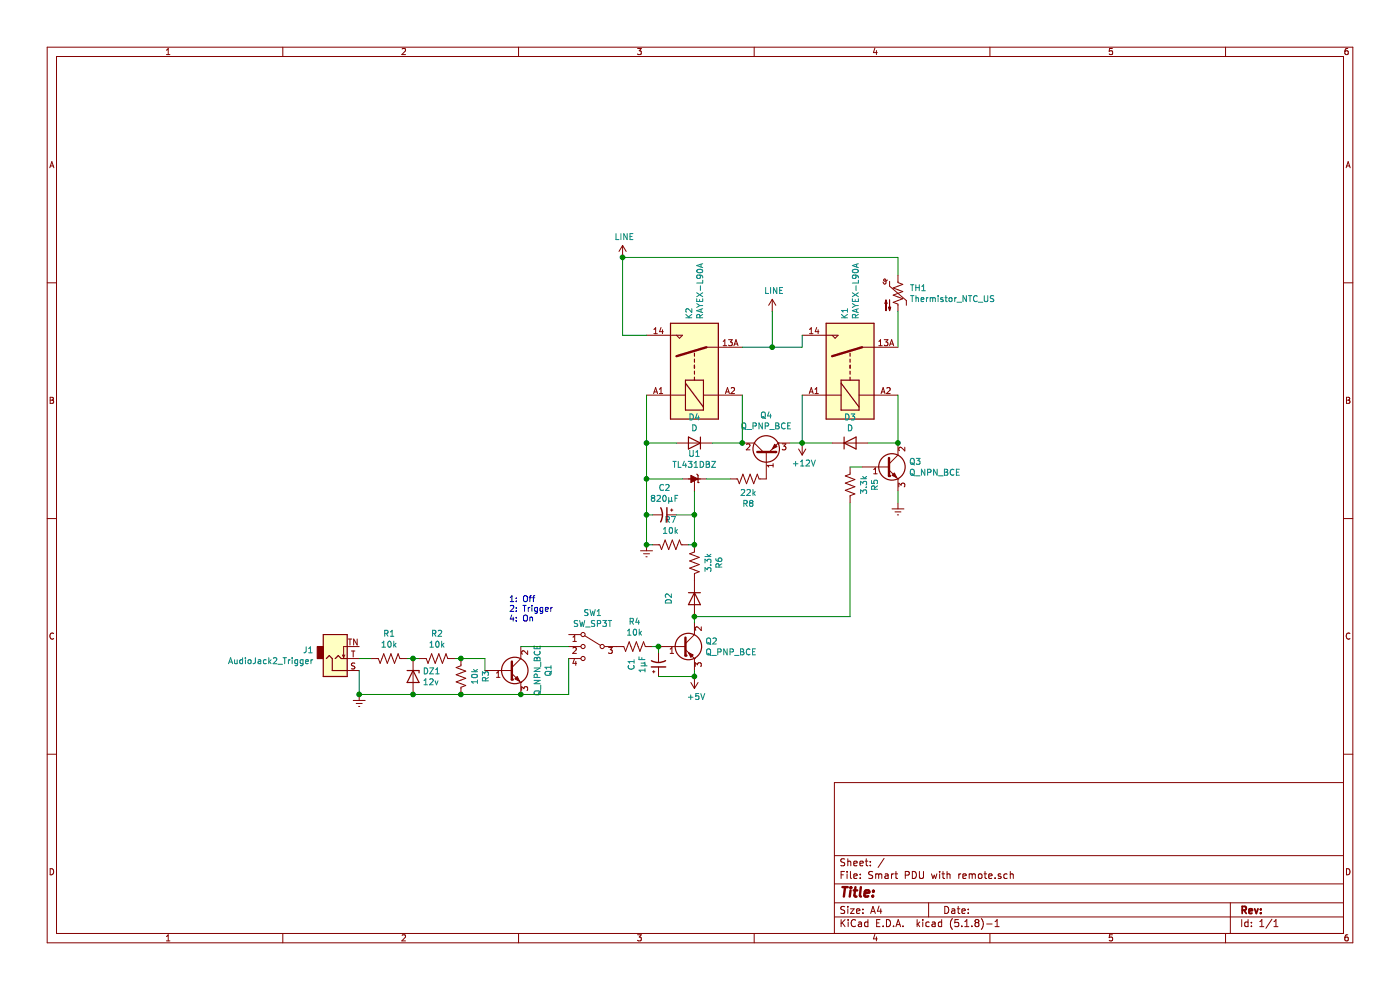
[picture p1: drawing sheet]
EESchema Schematic File Version 4
EELAYER 30 0
EELAYER END
$Descr A4 11693 8268
encoding utf-8
Sheet 1 1
Title ""
Date ""
Rev ""
Comp ""
Comment1 ""
Comment2 ""
Comment3 ""
Comment4 ""
$EndDescr
$Comp
L Relay:RAYEX-L90A K2
U 1 1
P 5800 3100
F 0 "K2" H 6230 3146 50  0000 L CNN
F 1 "RAYEX-L90A" H 6230 3055 50  0000 L CNN
F 2 "Relay_THT:Relay_SPST_RAYEX-L90A" H 6250 3050 50  0001 L CNN
F 3 "https://a3.sofastcdn.com/attachment/7jioKBjnRiiSrjrjknRiwS77gwbf3zmp/L90-SERIES.pdf" H 6500 2950 50  0001 L CNN
	1    5800 3100
	0    -1   -1   0   
$EndComp
$Comp
L Device:Thermistor_NTC_US TH1
U 1 1
P 7500 2450
F 0 "TH1" H 7597 2496 50  0000 L CNN
F 1 "Thermistor_NTC_US" H 7597 2405 50  0000 L CNN
F 2 "" H 7500 2500 50  0001 C CNN
F 3 "~" H 7500 2500 50  0001 C CNN
	1    7500 2450
	1    0    0    -1  
$EndComp
$Comp
L power:LINE #PWR?
U 1 1
P 5200 2150
F 0 "#PWR?" H 5200 2000 50  0001 C CNN
F 1 "LINE" H 5215 2323 50  0000 C CNN
F 2 "" H 5200 2150 50  0001 C CNN
F 3 "" H 5200 2150 50  0001 C CNN
	1    5200 2150
	1    0    0    -1  
$EndComp
$Comp
L Device:D D4
U 1 1
P 5800 3700
F 0 "D4" H 5800 3917 50  0000 C CNN
F 1 "D" H 5800 3826 50  0000 C CNN
F 2 "" H 5800 3700 50  0001 C CNN
F 3 "~" H 5800 3700 50  0001 C CNN
	1    5800 3700
	-1   0    0    -1  
$EndComp
$Comp
L Device:D D3
U 1 1
P 7100 3700
F 0 "D3" H 7100 3917 50  0000 C CNN
F 1 "D" H 7100 3826 50  0000 C CNN
F 2 "" H 7100 3700 50  0001 C CNN
F 3 "~" H 7100 3700 50  0001 C CNN
	1    7100 3700
	1    0    0    -1  
$EndComp
Wire Wire Line
	7250 3700 7500 3700
$Comp
L power:+12V #PWR?
U 1 1
P 6700 3700
F 0 "#PWR?" H 6700 3550 50  0001 C CNN
F 1 "+12V" H 6715 3873 50  0000 C CNN
F 2 "" H 6700 3700 50  0001 C CNN
F 3 "" H 6700 3700 50  0001 C CNN
	1    6700 3700
	1    0    0    1   
$EndComp
$Comp
L Connector:AudioJack2_SwitchT J1
U 1 1
P 2800 5500
F 0 "J1" H 2620 5433 50  0000 R CNN
F 1 "AudioJack2_Trigger" H 2620 5524 50  0000 R CNN
F 2 "" H 2800 5500 50  0001 C CNN
F 3 "~" H 2800 5500 50  0001 C CNN
	1    2800 5500
	1    0    0    1   
$EndComp
$Comp
L power:Earth #PWR?
U 1 1
P 3000 5800
F 0 "#PWR?" H 3000 5550 50  0001 C CNN
F 1 "Earth" H 3000 5650 50  0001 C CNN
F 2 "" H 3000 5800 50  0001 C CNN
F 3 "~" H 3000 5800 50  0001 C CNN
	1    3000 5800
	1    0    0    -1  
$EndComp
Wire Wire Line
	3000 5500 3100 5500
$Comp
L Device:R_US R2
U 1 1
P 3650 5500
F 0 "R2" V 3855 5500 50  0000 C CNN
F 1 "10k" V 3764 5500 50  0000 C CNN
F 2 "" V 3690 5490 50  0001 C CNN
F 3 "~" H 3650 5500 50  0001 C CNN
	1    3650 5500
	0    1    -1   0   
$EndComp
$Comp
L Device:Q_NPN_BCE Q1
U 1 1
P 4250 5600
F 0 "Q1" V 4578 5600 50  0000 C CNN
F 1 "Q_NPN_BCE" V 4487 5600 50  0000 C CNN
F 2 "" H 4450 5700 50  0001 C CNN
F 3 "~" H 4250 5600 50  0001 C CNN
	1    4250 5600
	1    0    0    -1  
$EndComp
Connection ~ 3000 5800
$Comp
L Device:R_US R4
U 1 1
P 5300 5400
F 0 "R4" V 5505 5400 50  0000 C CNN
F 1 "10k" V 5414 5400 50  0000 C CNN
F 2 "" V 5340 5390 50  0001 C CNN
F 3 "~" H 5300 5400 50  0001 C CNN
	1    5300 5400
	0    1    -1   0   
$EndComp
$Comp
L Switch:SW_SP3T SW1
U 1 1
P 4950 5400
F 0 "SW1" H 4950 5683 50  0000 C CNN
F 1 "SW_SP3T" H 4950 5592 50  0000 C CNN
F 2 "" H 4325 5575 50  0001 C CNN
F 3 "~" H 4325 5575 50  0001 C CNN
	1    4950 5400
	-1   0    0    -1  
$EndComp
Wire Wire Line
	4750 5400 4350 5400
Text Notes 4250 5200 0    50   ~ 0
1: Off\n2: Trigger\n4: On
Wire Wire Line
	4350 5800 4750 5800
Wire Wire Line
	4750 5800 4750 5500
Connection ~ 4350 5800
$Comp
L power:+5V #PWR?
U 1 1
P 5800 5650
F 0 "#PWR?" H 5800 5500 50  0001 C CNN
F 1 "+5V" H 5815 5823 50  0000 C CNN
F 2 "" H 5800 5650 50  0001 C CNN
F 3 "" H 5800 5650 50  0001 C CNN
	1    5800 5650
	1    0    0    1   
$EndComp
$Comp
L Relay:RAYEX-L90A K1
U 1 1
P 7100 3100
F 0 "K1" H 7530 3146 50  0000 L CNN
F 1 "RAYEX-L90A" H 7530 3055 50  0000 L CNN
F 2 "Relay_THT:Relay_SPST_RAYEX-L90A" H 7550 3050 50  0001 L CNN
F 3 "https://a3.sofastcdn.com/attachment/7jioKBjnRiiSrjrjknRiwS77gwbf3zmp/L90-SERIES.pdf" H 7800 2950 50  0001 L CNN
	1    7100 3100
	0    -1   -1   0   
$EndComp
Wire Wire Line
	7500 2150 5200 2150
Wire Wire Line
	7500 3300 7500 3700
Wire Wire Line
	3400 5500 3450 5500
$Comp
L Device:R_US R1
U 1 1
P 3250 5500
F 0 "R1" V 3455 5500 50  0000 C CNN
F 1 "10k" V 3364 5500 50  0000 C CNN
F 2 "" V 3290 5490 50  0001 C CNN
F 3 "~" H 3250 5500 50  0001 C CNN
	1    3250 5500
	0    1    -1   0   
$EndComp
$Comp
L Device:D_Zener DZ1
U 1 1
P 3450 5650
F 0 "DZ1" V 3404 5730 50  0000 L CNN
F 1 "12v" V 3495 5730 50  0000 L CNN
F 2 "" H 3450 5650 50  0001 C CNN
F 3 "~" H 3450 5650 50  0001 C CNN
	1    3450 5650
	0    1    1    0   
$EndComp
Wire Wire Line
	3000 5800 3450 5800
Connection ~ 3450 5500
Connection ~ 3450 5800
$Comp
L Device:R_US R3
U 1 1
P 3850 5650
F 0 "R3" V 4055 5650 50  0000 C CNN
F 1 "10k" V 3964 5650 50  0000 C CNN
F 2 "" V 3890 5640 50  0001 C CNN
F 3 "~" H 3850 5650 50  0001 C CNN
	1    3850 5650
	1    0    0    1   
$EndComp
Connection ~ 3850 5800
Wire Wire Line
	3850 5800 4350 5800
Wire Wire Line
	3800 5500 3850 5500
Wire Wire Line
	4050 5500 4050 5600
Wire Wire Line
	4050 5500 3850 5500
Connection ~ 3850 5500
$Comp
L Device:Q_PNP_BCE Q4
U 1 1
P 6400 3800
F 0 "Q4" V 6728 3800 50  0000 C CNN
F 1 "Q_PNP_BCE" V 6637 3800 50  0000 C CNN
F 2 "" H 6600 3900 50  0001 C CNN
F 3 "~" H 6400 3800 50  0001 C CNN
	1    6400 3800
	0    -1   -1   0   
$EndComp
$Comp
L Device:Q_NPN_BCE Q3
U 1 1
P 7400 3900
F 0 "Q3" H 7591 3946 50  0000 L CNN
F 1 "Q_NPN_BCE" H 7591 3855 50  0000 L CNN
F 2 "" H 7600 4000 50  0001 C CNN
F 3 "~" H 7400 3900 50  0001 C CNN
	1    7400 3900
	1    0    0    -1  
$EndComp
Connection ~ 7500 3700
$Comp
L Device:R_US R5
U 1 1
P 7100 4050
F 0 "R5" V 7305 4050 50  0000 C CNN
F 1 "3.3k" V 7214 4050 50  0000 C CNN
F 2 "" V 7140 4040 50  0001 C CNN
F 3 "~" H 7100 4050 50  0001 C CNN
	1    7100 4050
	1    0    0    1   
$EndComp
$Comp
L Device:R_US R8
U 1 1
P 6250 4000
F 0 "R8" V 6455 4000 50  0000 C CNN
F 1 "22k" V 6364 4000 50  0000 C CNN
F 2 "" V 6290 3990 50  0001 C CNN
F 3 "~" H 6250 4000 50  0001 C CNN
	1    6250 4000
	0    -1   1    0   
$EndComp
Wire Wire Line
	6950 3700 6700 3700
Wire Wire Line
	6700 3300 6700 3700
Connection ~ 6700 3700
Wire Wire Line
	6600 3700 6700 3700
Wire Wire Line
	6200 3700 6200 3300
Wire Wire Line
	6200 3700 5950 3700
Connection ~ 6200 3700
Wire Wire Line
	5650 3700 5400 3700
Wire Wire Line
	5400 3700 5400 3300
Wire Wire Line
	5200 2800 5400 2800
Wire Wire Line
	6700 2900 6700 2800
$Comp
L Reference_Voltage:TL431DBZ U1
U 1 1
P 5800 4000
F 0 "U1" H 5800 3793 50  0000 C CNN
F 1 "TL431DBZ" H 5800 3884 50  0000 C CNN
F 2 "Package_TO_SOT_SMD:SOT-23" H 5800 3850 50  0001 C CIN
F 3 "http://www.ti.com/lit/ds/symlink/tl431.pdf" H 5800 4000 50  0001 C CIN
	1    5800 4000
	1    0    0    1   
$EndComp
Wire Wire Line
	6100 4000 5900 4000
Wire Wire Line
	5700 4000 5400 4000
Wire Wire Line
	5400 4000 5400 3700
Connection ~ 5400 3700
$Comp
L Device:CP1_Small C2
U 1 1
P 5550 4300
F 0 "C2" V 5322 4300 50  0000 C CNN
F 1 "820μF" V 5413 4300 50  0000 C CNN
F 2 "" H 5550 4300 50  0001 C CNN
F 3 "~" H 5550 4300 50  0001 C CNN
	1    5550 4300
	0    1    1    0   
$EndComp
Wire Wire Line
	5650 4300 5800 4300
Wire Wire Line
	5800 4300 5800 4100
Wire Wire Line
	5450 4300 5400 4300
Connection ~ 5400 4000
$Comp
L Device:R_US R7
U 1 1
P 5600 4550
F 0 "R7" V 5805 4550 50  0000 C CNN
F 1 "10k" V 5714 4550 50  0000 C CNN
F 2 "" V 5640 4540 50  0001 C CNN
F 3 "~" H 5600 4550 50  0001 C CNN
	1    5600 4550
	0    1    -1   0   
$EndComp
Wire Wire Line
	5800 4300 5800 4550
Wire Wire Line
	5800 4550 5750 4550
Connection ~ 5800 4300
Wire Wire Line
	5400 4300 5400 4550
Wire Wire Line
	5400 4550 5450 4550
Connection ~ 5400 4300
$Comp
L Device:R_US R6
U 1 1
P 5800 4700
F 0 "R6" V 6005 4700 50  0000 C CNN
F 1 "3.3k" V 5914 4700 50  0000 C CNN
F 2 "" V 5840 4690 50  0001 C CNN
F 3 "~" H 5800 4700 50  0001 C CNN
	1    5800 4700
	1    0    0    1   
$EndComp
Connection ~ 5800 4550
Wire Wire Line
	7100 5150 5800 5150
Wire Wire Line
	7100 4200 7100 5150
Wire Wire Line
	7500 4100 7500 4200
Wire Wire Line
	5400 4000 5400 4300
$Comp
L power:Earth #PWR?
U 1 1
P 7500 4200
F 0 "#PWR?" H 7500 3950 50  0001 C CNN
F 1 "Earth" H 7500 4050 50  0001 C CNN
F 2 "" H 7500 4200 50  0001 C CNN
F 3 "~" H 7500 4200 50  0001 C CNN
	1    7500 4200
	1    0    0    -1  
$EndComp
$Comp
L power:Earth #PWR?
U 1 1
P 5400 4550
F 0 "#PWR?" H 5400 4300 50  0001 C CNN
F 1 "Earth" H 5400 4400 50  0001 C CNN
F 2 "" H 5400 4550 50  0001 C CNN
F 3 "~" H 5400 4550 50  0001 C CNN
	1    5400 4550
	1    0    0    -1  
$EndComp
Connection ~ 5400 4550
$Comp
L Device:Q_PNP_BCE Q2
U 1 1
P 5700 5400
F 0 "Q2" H 5890 5446 50  0000 L CNN
F 1 "Q_PNP_BCE" H 5890 5355 50  0000 L CNN
F 2 "" H 5900 5500 50  0001 C CNN
F 3 "~" H 5700 5400 50  0001 C CNN
	1    5700 5400
	1    0    0    -1  
$EndComp
Wire Wire Line
	5800 5150 5800 5200
Connection ~ 5800 5150
Wire Wire Line
	7200 3900 7100 3900
Wire Wire Line
	7500 2150 7500 2300
Wire Wire Line
	7500 2600 7500 2900
Wire Wire Line
	6200 2900 6450 2900
Wire Wire Line
	6450 2900 6450 2600
Connection ~ 6450 2900
Wire Wire Line
	6450 2900 6700 2900
$Comp
L power:LINE #PWR?
U 1 1
P 6450 2600
F 0 "#PWR?" H 6450 2450 50  0001 C CNN
F 1 "LINE" H 6465 2773 50  0000 C CNN
F 2 "" H 6450 2600 50  0001 C CNN
F 3 "" H 6450 2600 50  0001 C CNN
	1    6450 2600
	1    0    0    -1  
$EndComp
$Comp
L Device:CP1_Small C1
U 1 1
P 5500 5550
F 0 "C1" V 5272 5550 50  0000 C CNN
F 1 "1μF" V 5363 5550 50  0000 C CNN
F 2 "" H 5500 5550 50  0001 C CNN
F 3 "~" H 5500 5550 50  0001 C CNN
	1    5500 5550
	1    0    0    1   
$EndComp
$Comp
L Device:D D2
U 1 1
P 5800 5000
F 0 "D2" H 5800 5217 50  0000 C CNN
F 1 "D" H 5800 5126 50  0001 C CNN
F 2 "" H 5800 5000 50  0001 C CNN
F 3 "~" H 5800 5000 50  0001 C CNN
	1    5800 5000
	0    -1   1    0   
$EndComp
Wire Wire Line
	5200 2800 5200 2150
Connection ~ 5200 2150
Wire Wire Line
	3450 5500 3500 5500
Wire Wire Line
	3450 5800 3850 5800
Wire Wire Line
	5800 5600 5800 5650
Connection ~ 5800 5650
Wire Wire Line
	5500 5650 5800 5650
Wire Wire Line
	5500 5450 5500 5400
Wire Wire Line
	5500 5400 5450 5400
Connection ~ 5500 5400
Wire Wire Line
	3000 5600 3000 5800
$EndSCHEMATC
